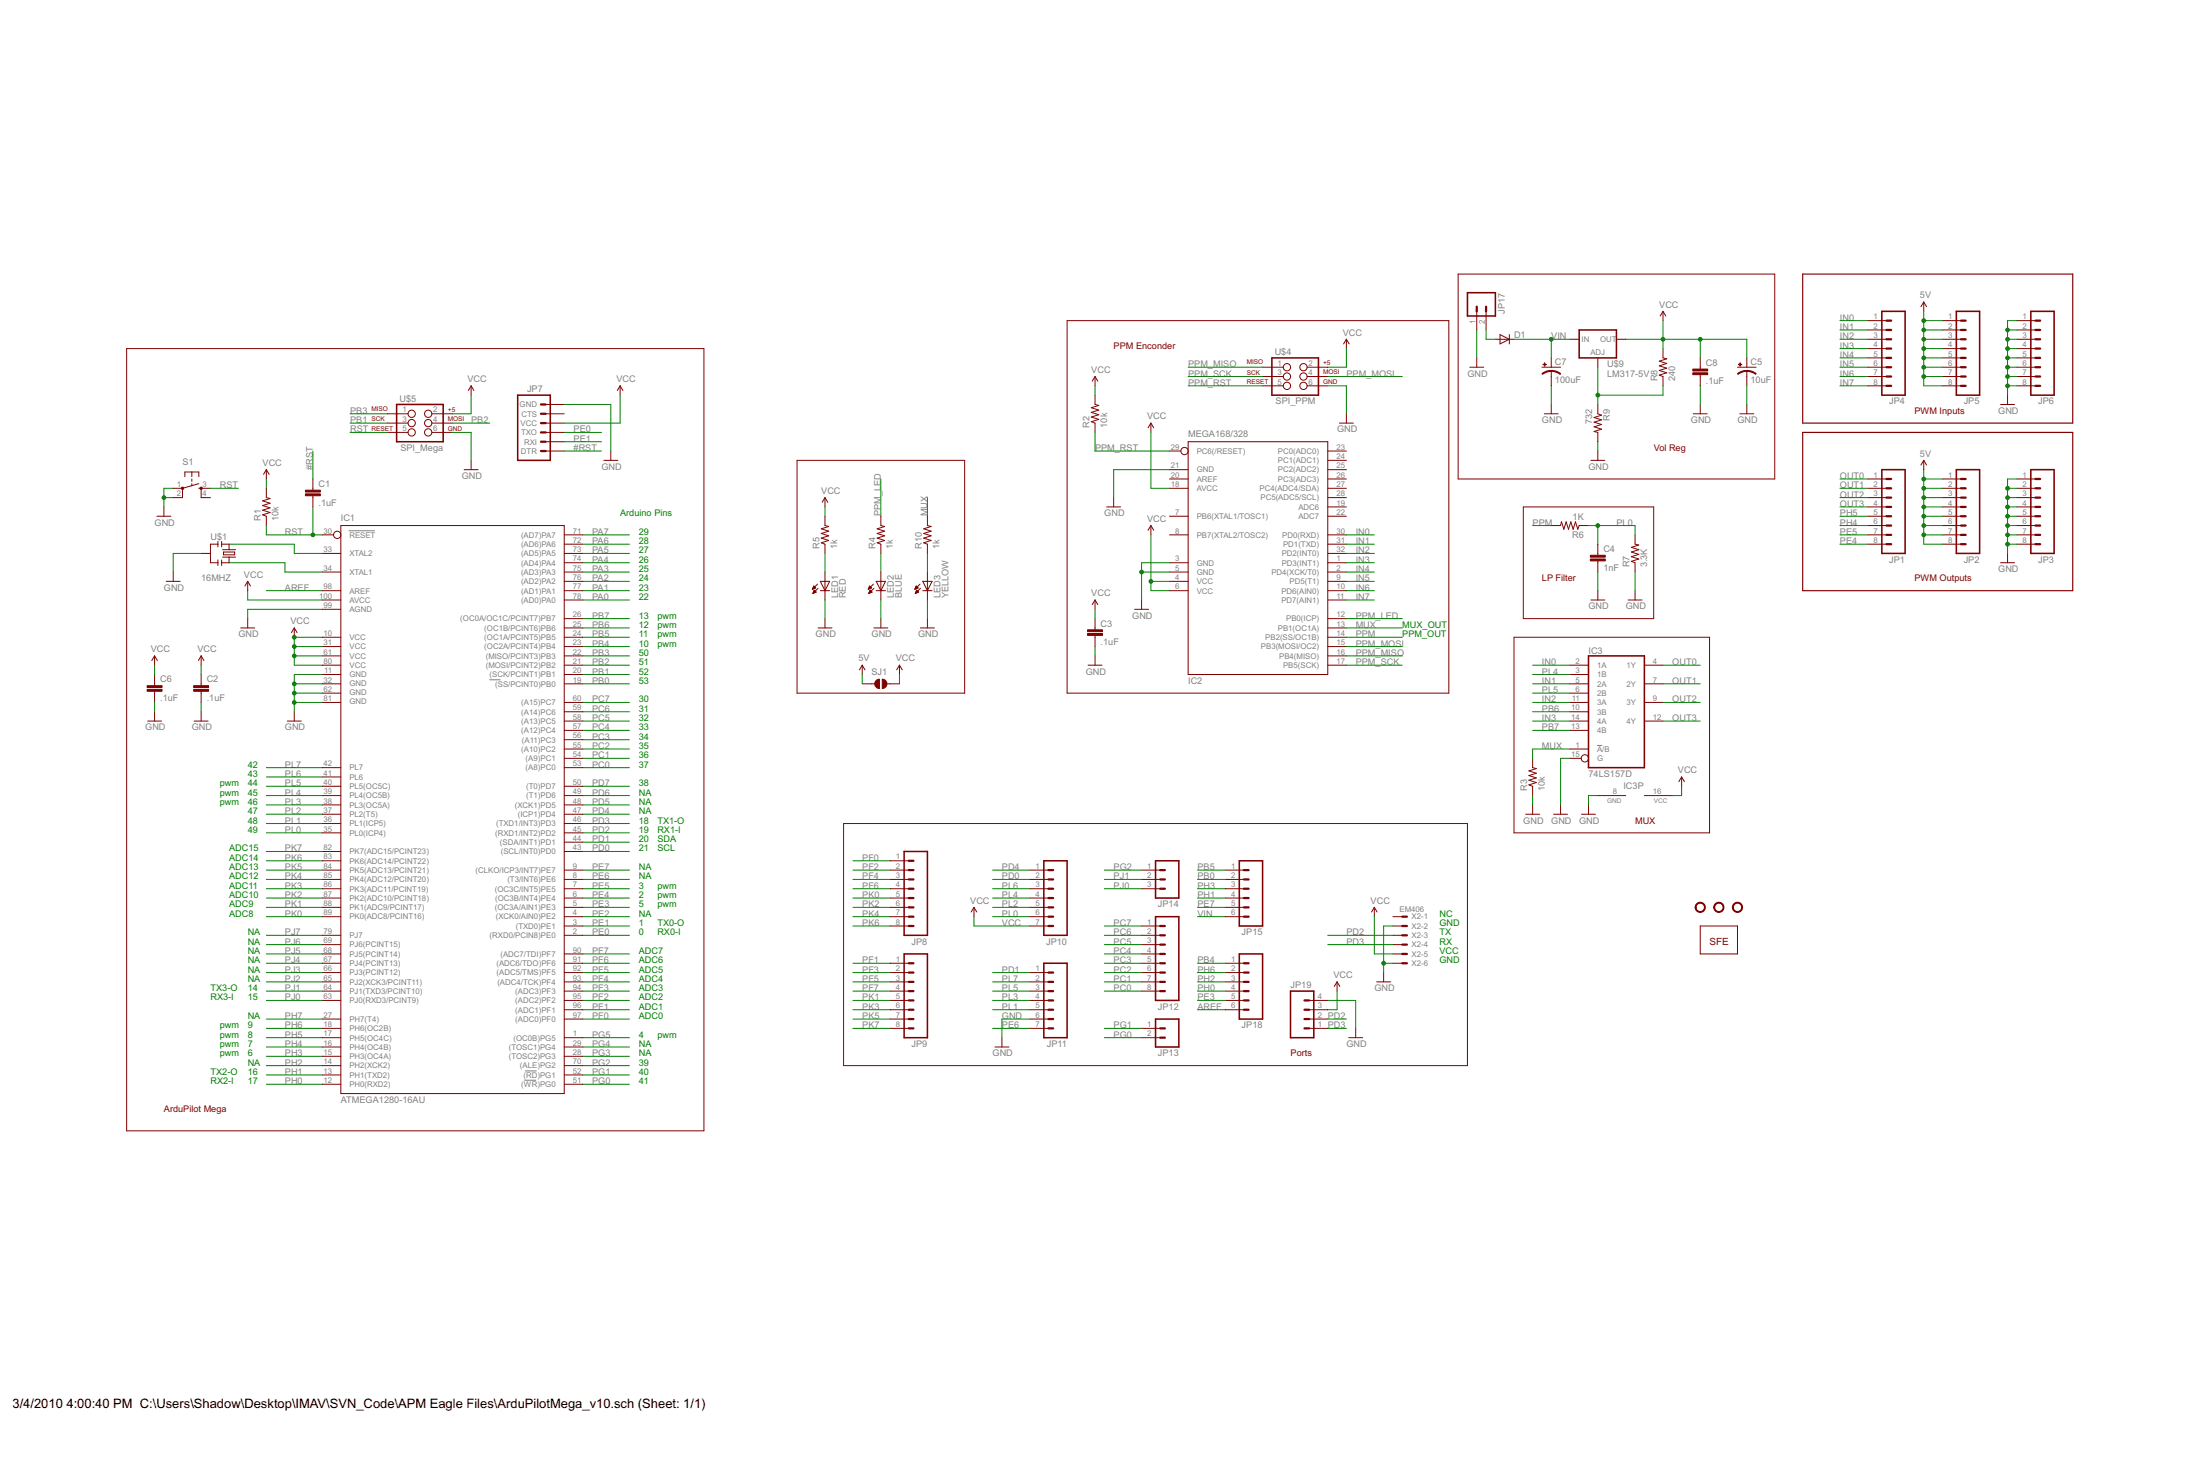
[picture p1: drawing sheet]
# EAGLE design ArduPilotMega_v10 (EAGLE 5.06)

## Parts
C1  .1uF  CAP0402  [C0402]
C2  .1uF  CAP0402  [C0402]
C3  .1uF  CAP0402  [C0402]
C4  1nF  CAP0402  [C0402]
C5  10uF  CAP_POL1206  [EIA3216]
C6  .1uF  CAP0402  [C0402]
C7  100uF  CAP_POL3528  [EIA3528]
C8  .1uF  CAP0402  [C0402]
D1  DIODESMA  [SMA-DIODE]
IC1  ATMEGA1280-16AU  [TQFP100]
IC2  MEGA168/328  MEGA8-AI  [TQFP32-08]
IC3  74LS157D  [SO16]
JP1  M08  [1X08]
JP2  M08  [1X08]
JP3  M08  [1X08]
JP4  M08  [1X08]
JP5  M08  [1X08]
JP6  M08  [1X08]
JP7  ARDUINO_SERIAL_PROGRAMPTH  [1X06]
JP8  M08  [1X08]
JP9  M08  [1X08]
JP10  M07  [1X07]
JP11  M07  [1X07]
JP12  M08  [1X08]
JP13  M02PTH  [1X02]
JP14  M03PTH  [1X03]
JP15  M06SIP  [1X06]
JP17  M02PTH  [1X02]
JP18  M06SIP  [1X06]
JP19  M04PTH  [1X04]
LED1  RED  LED0603  [LED-0603]
LED2  BLUE  LED0603  [LED-0603]
LED3  YELLOW  LED0603  [LED-0603]
R1  10k  RESISTOR0402  [C0402]
R2  10k  RESISTOR0402  [C0402]
R3  10k  RESISTOR0402  [C0402]
R4  1k  RESISTOR0402  [C0402]
R5  1k  RESISTOR0402  [C0402]
R6  1K  RESISTOR0402  [C0402]
R7  3.3K  RESISTOR0402  [C0402]
R8  240  RESISTOR0402  [C0402]
R9  732  RESISTOR0402  [C0402]
R10  1k  RESISTOR0402  [C0402]
S1  TAC_SWITCHSMD  [TACTILE_SWITCH_SMD]
SJ1  SJ2  SOLDERJUMPERNC2  [SJ_2S]
U$1  16MHZ  RESONATORSMD  [RESONATOR-SMD]
U$4  SPI_PPM  AVR_SPI_PRG_6NS  [2X3-NS]
U$5  SPI_Mega  AVR_SPI_PRG_6NS  [2X3-NS]
U$7  LOGO-SFENEW  [SFE-NEW-WEBLOGO]
U$9  LM317-5V  V_REG_317SMD  [SOT223]
U$10  STAND-OFF  [STAND-OFF]
U$12  STAND-OFF  [STAND-OFF]
U$13  STAND-OFF  [STAND-OFF]
X2  EM406  SM06B-SRSS-TB  [SM06B-SRSS-TB]

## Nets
5V: JP2.1 JP2.2 JP2.3 JP2.4 JP2.5 JP2.6 JP2.7 JP2.8 JP5.1 JP5.2 JP5.3 JP5.4 JP5.5 JP5.6 JP5.7 JP5.8 SJ1.1
#RST: C1.1 JP7.1(DTR)
AREF: IC1.98(AREF) JP18.6
GND: C2.2 C3.2 C4.2 C5.C(-) C6.2 C7.C(-) C8.2 IC1.11(GND) IC1.32(GND1) IC1.62(GND2) IC1.81(GND3) IC1.99(AGND) IC2.3(GND) IC2.5(GND) IC2.21(GND) IC3.8(GND) IC3.15(G) JP3.1 JP3.2 JP3.3 JP3.4 JP3.5 JP3.6 JP3.7 JP3.8 JP6.1 JP6.2 JP6.3 JP6.4 JP6.5 JP6.6 JP6.7 JP6.8 JP7.6(GND) JP11.6 JP17.1 JP19.4 LED1.C LED2.C LED3.C R3.1 R7.1 R9.2 S1.1 S1.2 U$1.2 U$4.6 U$5.6 X2.2 X2.6
IN0: IC2.30(PD0(RXD)) IC3.2(1A) JP4.1
IN1: IC2.31(PD1(TXD)) IC3.5(2A) JP4.2
IN2: IC2.32(PD2(INT0)) IC3.11(3A) JP4.3
IN3: IC2.1(PD3(INT1)) IC3.14(4A) JP4.4
IN4: IC2.2(PD4(XCK/T0)) JP4.5
IN5: IC2.9(PD5(T1)) JP4.6
IN6: IC2.10(PD6(AIN0)) JP4.7
IN7: IC2.11(PD7(AIN1)) JP4.8
MUX: IC2.13(PB1(OC1A)) IC3.1(!A!/B) R3.2 R10.2
N$1: LED1.A R5.1
N$2: LED2.A R4.1
N$3: R8.1 R9.1 U$9.1(ADJ)
N$4: D1.A JP17.2
N$5: LED3.A R10.1
N$56: IC1.34(XTAL1) U$1.3
N$89: IC1.33(XTAL2) U$1.1
OUT0: IC3.4(1Y) JP1.1
OUT1: IC3.7(2Y) JP1.2
OUT2: IC3.9(3Y) JP1.3
OUT3: IC3.12(4Y) JP1.4
PA0: IC1.78((AD0)PA0)
PA1: IC1.77((AD1)PA1)
PA2: IC1.76((AD2)PA2)
PA3: IC1.75((AD3)PA3)
PA4: IC1.74((AD4)PA4)
PA5: IC1.73((AD5)PA5)
PA6: IC1.72((AD6)PA6)
PA7: IC1.71((AD7)PA7)
PB0: IC1.19((SS/PCINT0)PB0) JP15.2
PB1: IC1.20((SCK/PCINT1)PB1) U$5.3
PB2: IC1.21((MOSI/PCINT2)PB2) U$5.4
PB3: IC1.22((MISO/PCINT3)PB3) U$5.1
PB4: IC1.23((OC2A/PCINT4)PB4) JP18.1
PB5: IC1.24((OC1A/PCINT5)PB5) JP15.1
PB6: IC1.25((OC1B/PCINT6)PB6) IC3.10(3B)
PB7: IC1.26((OC0A/OC1C/PCINT7)PB7) IC3.13(4B)
PC0: IC1.53((A8)PC0) JP12.8
PC1: IC1.54((A9)PC1) JP12.7
PC2: IC1.55((A10)PC2) JP12.6
PC3: IC1.56((A11)PC3) JP12.5
PC4: IC1.57((A12)PC4) JP12.4
PC5: IC1.58((A13)PC5) JP12.3
PC6: IC1.59((A14)PC6) JP12.2
PC7: IC1.60((A15)PC7) JP12.1
PD0: IC1.43((SCL/INT0)PD0) JP10.2
PD1: IC1.44((SDA/INT1)PD1) JP11.1
PD2: IC1.45((RXD1/INT2)PD2) JP19.2 X2.3
PD3: IC1.46((TXD1/INT3)PD3) JP19.1 X2.4
PD4: IC1.47((ICP1)PD4) JP10.1
PD5: IC1.48((XCK1)PD5)
PD6: IC1.49((T1)PD6)
PD7: IC1.50((T0)PD7)
PE0: IC1.2((RXD0/PCIN8)PE0) JP7.3(TXO)
PE1: IC1.3((TXD0)PE1) JP7.2(RXI)
PE2: IC1.4((XCK0/AIN0)PE2)
PE3: IC1.5((OC3A/AIN1)PE3) JP18.5
PE4: IC1.6((OC3B/INT4)PE4) JP1.8
PE5: IC1.7((OC3C/INT5)PE5) JP1.7
PE6: IC1.8((T3/INT6)PE6) JP11.7
PE7: IC1.9((CLKO/ICP3/INT7)PE7) JP15.5
PF0: IC1.97((ADC0)PF0) JP8.1
PF1: IC1.96((ADC1)PF1) JP9.1
PF2: IC1.95((ADC2)PF2) JP8.2
PF3: IC1.94((ADC3)PF3) JP9.2
PF4: IC1.93((ADC4/TCK)PF4) JP8.3
PF5: IC1.92((ADC5/TMS)PF5) JP9.3
PF6: IC1.91((ADC6/TDO)PF6) JP8.4
PF7: IC1.90((ADC7/TDI)PF7) JP9.4
PG0: IC1.51((WR)PG0) JP13.2
PG1: IC1.52((RD)PG1) JP13.1
PG2: IC1.70((ALE)PG2) JP14.1
PG3: IC1.28((TOSC2)PG3)
PG4: IC1.29((TOSC1)PG4)
PG5: IC1.1((OC0B)PG5)
PH0: IC1.12(PH0(RXD2)) JP18.4
PH1: IC1.13(PH1(TXD2)) JP15.4
PH2: IC1.14(PH2(XCK2)) JP18.3
PH3: IC1.15(PH3(OC4A)) JP15.3
PH4: IC1.16(PH4(OC4B)) JP1.6
PH5: IC1.17(PH5(OC4C)) JP1.5
PH6: IC1.18(PH6(OC2B)) JP18.2
PH7: IC1.27(PH7(T4))
PJ0: IC1.63(PJ0(RXD3/PCINT9)) JP14.3
PJ1: IC1.64(PJ1(TXD3/PCINT10)) JP14.2
PJ2: IC1.65(PJ2(XCK3/PCINT11))
PJ3: IC1.66(PJ3(PCINT12))
PJ4: IC1.67(PJ4(PCINT13))
PJ5: IC1.68(PJ5(PCINT14))
PJ6: IC1.69(PJ6(PCINT15))
PJ7: IC1.79(PJ7)
PK0: IC1.89(PK0(ADC8/PCINT16)) JP8.5
PK1: IC1.88(PK1(ADC9/PCINT17)) JP9.5
PK2: IC1.87(PK2(ADC10/PCINT18)) JP8.6
PK3: IC1.86(PK3(ADC11/PCINT19)) JP9.6
PK4: IC1.85(PK4(ADC12/PCINT20)) JP8.7
PK5: IC1.84(PK5(ADC13/PCINT21)) JP9.7
PK6: IC1.83(PK6(ADC14/PCINT22)) JP8.8
PK7: IC1.82(PK7(ADC15/PCINT23)) JP9.8
PL0: C4.1 IC1.35(PL0(ICP4)) JP10.6 R6.1 R7.2
PL1: IC1.36(PL1(ICP5)) JP11.5
PL2: IC1.37(PL2(T5)) JP10.5
PL3: IC1.38(PL3(OC5A)) JP11.4
PL4: IC1.39(PL4(OC5B)) IC3.3(1B) JP10.4
PL5: IC1.40(PL5(OC5C)) IC3.6(2B) JP11.3
PL6: IC1.41(PL6) JP10.3
PL7: IC1.42(PL7) JP11.2
PPM: IC2.14(PB2(SS/OC1B)) R6.2
PPM_LED: IC2.12(PB0(ICP)) R4.2
PPM_MISO: IC2.16(PB4(MISO)) U$4.1
PPM_MOSI: IC2.15(PB3(MOSI/OC2)) U$4.4
PPM_RST: IC2.29(PC6(/RESET)) R2.1 U$4.5
PPM_SCK: IC2.17(PB5(SCK)) U$4.3
RST: C1.2 IC1.30(RESET) R1.1 S1.3 U$5.5
VCC: C2.1 C3.1 C5.A(+) C6.1 C8.1 IC1.10(VCC) IC1.31(VCC1) IC1.61(VCC2) IC1.80(VCC3) IC1.100(AVCC) IC2.4(VCC) IC2.6(VCC) IC2.18(AVCC) IC3.16(VCC) JP7.4(VCC) JP10.7 JP19.3 R1.2 R2.2 R5.2 R8.2 SJ1.2 U$4.2 U$5.2 U$9.2(OUT) X2.5
VIN: C7.A(+) D1.C JP15.6 U$9.3(IN)
Unconnected: IC2.7(PB6(XTAL1/TOSC1)) IC2.8(PB7(XTAL2/TOSC2)) IC2.19(ADC6) IC2.20(AREF) IC2.22(ADC7) IC2.23(PC0(ADC0)) IC2.24(PC1(ADC1)) IC2.25(PC2(ADC2)) IC2.26(PC3(ADC3)) IC2.27(PC4(ADC4/SDA)) IC2.28(PC5(ADC5/SCL)) JP7.5(CTS) S1.4 X2.1

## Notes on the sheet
- PPM Enconder
- PWM Inputs
- Vol Reg
- Arduino Pins
- 29
- 28
- 27
- 26
- 25
- 24 | LP Filter | PWM Outputs
- 23
- 22
- 13 | pwm
- 12 | pwm | MUX_OUT
- 11 | pwm | PPM_OUT
- 10 | pwm
- 50
- 51
- 52
- 53
- 30
- 31
- 32
- 33
- 34
- 35
- 36
- 42 | 37
- 43
- pwm | 44 | 38
- pwm | 45 | NA
- pwm | 46 | NA
- 47 | NA
- 48 | 18 | TX1-O | MUX
- 49 | 19 | RX1-I
- 20 | SDA
- ADC15 | 21 | SCL
- ADC14
- ADC13 | NA
- ADC12 | NA
- ADC11 | 3 | pwm
- ADC10 | 2 | pwm
- ADC9 | 5 | pwm
- ADC8 | NA | NC
- 1 | TX0-O | GND
- NA | 0 | RX0-I | TX
- NA | RX
- NA | ADC7 | VCC
- NA | ADC6 | GND
- NA | ADC5
- NA | ADC4
- TX3-O | 14 | ADC3
- RX3-I | 15 | ADC2
- ADC1
- NA | ADC0
- pwm | 9
- pwm | 8 | 4 | pwm
- pwm | 7 | NA
- pwm | 6 | NA | Ports
- NA | 39
- TX2-O | 16 | 40
- RX2-I | 17 | 41
- ArduPilot Mega
